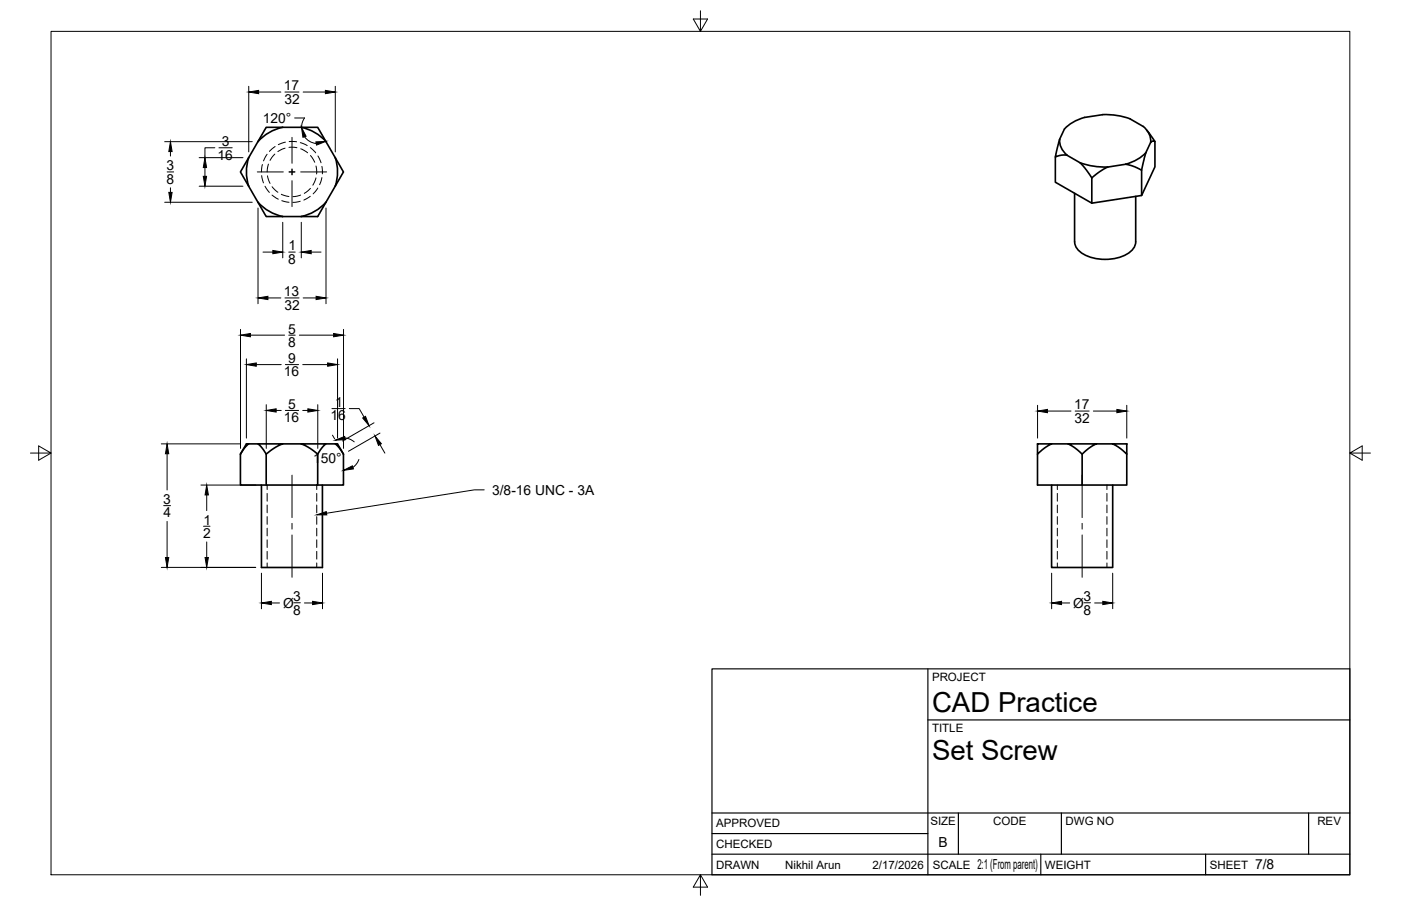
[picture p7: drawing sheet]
<svg xmlns="http://www.w3.org/2000/svg" width="432mm" height="279mm" viewBox="0 0 432 279" stroke-linecap="round" stroke-linejoin="round" font-family="sans-serif">
<!-- layer: Visible -->
<g fill="none" stroke="#000" stroke-width=".51">
<path d="M87.1 39.3h-4.2a1.24 1.24 0 0 0-1.5 1.1l-1.9 3.3M87.1 39.3h5.7M87.1 39.3a14 14 0 0 0-7.6 4.4M92.8 39.3h4.3a1.24 1.24 0 0 1 1.5 1.1l1.9 3.3M92.8 39.3a14 14 0 0 1 7.7 4.4M334.3 36.2l5.5-.9a21.8 21.8 0 0 1 8.5 1.4l4.1 2.3a5.8 5.8 0 0 1 2.2 4.9M334.3 36.2a13.3 13.3 0 0 0-6.2 3.6l-1.5 3.2-1.3 5.4 1.9-.6 1.7 .1M76.6 48.6l-2.1 3.7a1.21 1.21 0 0 0 .3 1.9l1.8 3.2M76.6 57.4l5 8.6a1.22 1.22 0 0 0 1.8 .8h13.7a1.24 1.24 0 0 0 1.5-1.2l4.7-8.2M76.7 48.6a14 14 0 0 0 0 8.8M79.5 43.7l-2.9 4.9M100.5 43.7l2.8 4.9"/>
<path d="M103.3 48.6l2.1 3.7a1.21 1.21 0 0 1-.2 1.9l-1.9 3.2M103.3 48.6a14 14 0 0 1 0 8.8M325.3 48.4v7.8l11.2 6.5v-7.8M326.6 43a5.8 5.8 0 0 0 2.3 4.9M328.9 47.9l4 2.3 1.5 1.7 2.1 3M331.2 59.6v15M332.9 50.2a22.2 22.2 0 0 0 8.5 1.3M346.9 50.7l-5.5 .8-2.4 1.4-2.5 2M351.9 52.5v7.8l-15.4 2.4M353.2 47.1l-1.3 5.4-2.3-1.1-2.7-.7M353.2 47.1a12.9 12.9 0 0 1-6.3 3.6M353.4 40.2l2.6 3.5-.8-.2-.6 .4"/>
<path d="M354.6 43.9l-1.4 3.2M356 43.7v7.8l-4.1 8.8M79.5 62.4a14 14 0 0 0 7.6 4.4M100.5 62.4a14 14 0 0 1-7.7 4.4M350 60.6v14a6.2 6.2 0 0 1-5.4 4.9 13.9 13.9 0 0 1-11.9-2 4 4 0 0 1-1.5-2.9M75.9 136.9h.7l-1 1-1.5 2.2zM76.6 136.9h2.9M79.5 136.9h7.6l-2.4 1.2-2.2 1.5a.49 .49 0 0 1-.5 .3 .49 .49 0 0 1-.4-.5l-1-1.5zM87.1 136.9h5.7M92.8 136.9h7.7l-1.1 1-1.1 1.5a.55 .55 0 0 1-.4 .6 .55 .55 0 0 1-.7-.5l-2.2-1.6zM100.5 136.9h2.8M103.3 136.9h.7l1.9 3.2-1.5-2.2z"/>
<path d="M319.8 136.9h4.4l-2.2 1.2-2.2 2zM324.2 136.9h4.9M329.1 136.9h8.8l-1.8 1-1.9 1.5a.69 .69 0 0 1-.6 .5 .69 .69 0 0 1-.7-.4l-1.9-1.6zM337.9 136.9h5M342.9 136.9h4.4v3.2l-2.3-2zM74.1 140.1v9.5h7.9M80.6 149.6v25.4h18.8v-25.4M82 140.1v9.5h15.9v-9.5M105.9 140.1v9.5h-8M319.8 140.1v9.5h13.7v-9.5M324.1 149.6v25.4h18.8v-25.4M347.3 140.1v9.5h-13.8"/>
</g>
<!-- layer: Hidden -->
<g fill="none" stroke="#000" stroke-width=".31">
<path d="M80.6 54.2l.6 2.2M80.9 50.7l-.3 2.3M81.7 57.4l1.3 2M82.3 47.6l-1.1 2M84.8 45.2l-1.8 1.5M88 43.8l-2.2 .8M89.1 43.7h2.3M92.6 44l2.1 .9M95.7 45.5l1.6 1.6M98 58l-1.5 1.8M98 48.1l.9 2.1M99.2 51.3l.2 2.3"/>
<path d="M99.2 54.8l-.7 2.2M83.8 60.2l2 1.2M86.8 61.9l2.3 .5M92.5 62.1l-2.2 .3M95.6 60.5l-2 1.2M82.3 149.6v1.4M82.3 152.2v2.4M82.3 155.7v2.4M82.3 159.3v2.4M97.6 149.6v1.4M97.6 152.2v2.4M97.6 155.7v2.4"/>
<path d="M97.6 159.3v2.4M325.9 149.6v1.4M325.9 152.2v2.4M325.9 155.7v2.4M325.9 159.3v2.4M341.2 149.6v1.4M341.2 152.2v2.4M341.2 155.7v2.4M341.2 159.3v2.4M82.3 162.9v2.4M82.3 166.5v2.3M82.3 170v2.4"/>
<path d="M82.3 173.6v1.4M97.6 162.9v2.4M97.6 166.5v2.3M97.6 170v2.4M97.6 173.6v1.4M325.9 162.9v2.4M325.9 166.5v2.3M325.9 170v2.4M325.9 173.6v1.4M341.2 162.9v2.4M341.2 166.5v2.3M341.2 170v2.4"/>
<path d="M341.2 173.6v1.4"/>
</g>
<!-- layer: Hidden Narrow -->
<g fill="none" stroke="#000" stroke-width=".31">
<path d="M82.4 54.2l.8 2.4M82.7 50.6l-.4 2.4M83.9 57.6l1.7 1.7M84.7 47.5l-1.5 2M86.7 59.9l2.3 .7M87.9 45.7l-2.3 1M89.1 45.4l2.4 .2M92.7 45.9l2.1 1.2M95.7 58.1l-1.9 1.5M95.7 48l1.3 2M97.4 51.2l.2 2.5M97.4 54.9l-1 2.2"/>
<path d="M92.7 60.2l-2.4 .4"/>
</g>
<!-- layer: Border -->
<path d="M15.7 9.7h400.3v260.1h-400.3zM215.9 3.3v6.4l-2.2-3.8h4.4l-2.2 3.8M9.4 139.7h6.3l-3.8-2.2v4.4l3.8-2.2M416 139.7l3.8 2.2v-4.4l-3.8 2.2h6.4M215.9 269.8l2.2 3.8h-4.4l2.2-3.8v6.3" fill="none" stroke="#000" stroke-width=".31"/>
<!-- layer: Titleblock -->
<path d="M219.4 206.3h196.6v63.5h-196.6zM286 206.3v63.5M286 222h130M219.4 257.1h66.6M219.4 250.7h196.6M295.4 250.7v12.7M327.1 250.7v12.7M403.3 250.7v12.7M219.4 263.4h196.6M320.8 263.4v6.4M371.6 263.4v6.4" fill="none" stroke="#000" stroke-width=".36"/>
<!-- layer: Smart Centers -->
<path d="M79.3 53h8M89.1 53h1.8M90 42.4v8M90 52.1v1.8M90 55.7v8M92.7 53h8M90 146.5v13.1M333.5 146.5v13.1M90 161.4v1.8M90 165v13M333.5 161.4v1.8M333.5 165v13" fill="none" stroke="#000" stroke-width=".31"/>
<!-- layer: FD_Dimensions -->
<g fill="none" stroke="#000" stroke-width=".31">
<path d="M76.7 26.6v20.2M79.7 28.4h6.9M87.8 28.4h4.4M90.8 36.4h3.1l-.7 1.3-.3 1.6M93.4 28.4h6.9M103.3 26.6v20.2M50.8 43.7h26.9M51.5 53h2M52.5 46.7v1.4M52.5 57.9v1.4M61.4 57.4h13.5M61.4 48.6h13.5"/>
<path d="M63.2 51.7v2.7M66.2 45.6h-3v3M67.5 45.6h4.1M93.9 42.2l1.3 1.3 2.3 .8M50.8 62.4h26.9M79.5 64.2v29.5M81 77.7h3.1M87.1 68.6v10.9M89 77.7h2M92.9 68.6v10.9M95.9 77.7h3.1M100.5 64.2v29.5"/>
<path d="M82.6 91.9h4M87.8 91.9h4.4M93.4 91.9h4M74.1 101.6v36.7M75.9 110.7v24.4M77.2 103.4h10.5M79 112.4h7.7M87.9 112.4h4.1M89 103.4h2M92.3 103.4h10.5M93.3 112.4h7.7M104 110.7v24.4"/>
<path d="M105.9 101.6v36.7M49.7 136.9h24.5M51.5 139.9v11.2M82.1 124.8v13.5M85.1 126.6h1.6M87.9 126.6h4.1M93.3 126.6h1.6M97.9 124.8v13.5M102.3 126h4.1M102.5 134.2l.6 1.2M106.4 135.1l1.5 .3 1.3 .9M107.7 126h3l1.5 2.7"/>
<path d="M115.3 130.4l-9.7 5.6M117.1 137.1l1.5 2.6M117.1 133.6l-9.7 5.6M319.8 125v10.1M322.8 126.8h7.3M331.4 126.8h4.3M337 126.8h7.2M347.3 125v10.1M50.4 155.9h2.2M61.9 149.6h16.9M63.7 152.6v4.9M110.6 141.7l-.7 1.3-1.1 1.1"/>
<path d="M49.7 175h29.1M51.5 160.8v11.1M62.7 162.3h2M63.7 167.1v4.8M80.6 176.8v10.9M99.4 176.8v10.9M324.1 176.8v10.9M342.9 176.8v10.9M83.6 185.9h2.5M90.6 185.9h2M93.8 185.9h2.6M327.2 185.9h2.5"/>
<path d="M334.1 185.9h2M337.4 185.9h2.5"/>
</g>
<g fill="#000" stroke="#000" stroke-width=".31">
<path d="M76.7 28.4l3-.5v1zM100.3 27.9l3 .5-3 .5zM52 59.3h1l-.5 3.1zM52.5 43.7l.5 3h-1zM62.7 54.4h1l-.5 3zM63.2 48.6l.5 3.1h-1zM92.9 39.3l1.4 2.7-.9 .3zM97.3 43.8l3.1-.2-2.8 1.1zM84.1 77.2l3 .5-3 .6zM92.9 77.7l3-.5v1.1zM79.5 91.9l3.1-.5v1zM97.4 91.4l3.1 .5-3.1 .5z"/>
<path d="M74.1 103.4l3.1-.6v1.1zM75.9 112.4l3.1-.5v1zM101 111.9l3 .5-3 .5zM102.8 102.8l3.1 .6-3.1 .5zM51.5 136.9l.5 3h-1zM82.1 126.6l3-.5v1zM94.9 126.1l3 .5-3 .5zM103.4 135.7l2.8-1.1 .2 1zM111.8 128.9l.8-.5 1.1 2.9zM115.6 134.5l1.9 2.3-.9 .6zM319.8 126.8l3-.5v1zM344.2 126.3l3.1 .5-3.1 .5z"/>
<path d="M63.7 149.6l.5 3h-1zM105.9 145.1l2.7-1.4 .3 .9zM51 171.9h1l-.5 3.1zM63.2 171.9h1l-.5 3.1zM80.6 185.9l3-.5v1.1zM96.4 185.4l3 .5-3 .6zM324.1 185.9l3.1-.5v1.1zM339.9 185.4l3 .5-3 .6z"/>
</g>
<!-- layer: Hole Notes -->
<path d="M97.6 158.8l3-1 .1 1z" fill="#000" stroke="#000" stroke-width=".31"/>
<path d="M149.2 151.1h-3l-45.6 7.2" fill="none" stroke="#000" stroke-width=".31"/>
<g font-size="8.5">
<text x="287.3" y="219.5">CAD Practice</text>
<text x="287.3" y="234.5">Set Screw</text>
</g>
<g font-size="4.3">
<text x="87.5" y="27.9">17</text>
<text x="87.7" y="32">32</text>
<text x="81" y="37.9">120°</text>
<text x="68.3" y="45.1">3</text>
<text x="51.4" y="52.5">3</text>
<text x="67" y="49.2">16</text>
<text x="51.4" y="56.6">8</text>
<text x="89" y="77.2">1</text>
<text x="88.8" y="81.4">8</text>
<text x="87.5" y="91.4">13</text>
<text x="87.7" y="95.5">32</text>
<text x="88.8" y="102.8">5</text>
<text x="88.8" y="107">8</text>
<text x="88.8" y="111.9">9</text>
<text x="87.5" y="116.1">16</text>
<text x="103.3" y="125.5">1</text>
<text x="87.5" y="130.2">16</text>
<text x="88.8" y="126.1">5</text>
<text x="101.8" y="129.6">16</text>
<text x="331" y="126.3">17</text>
<text x="331.2" y="130.4">32</text>
<text x="96.5" y="142.9">150°</text>
<text x="50.3" y="155.4">3</text>
<text x="151.7" y="152.6">3/8-16 UNC - 3A</text>
<text x="50.4" y="159.5">4</text>
<text x="62.7" y="161.8">1</text>
<text x="62.6" y="165.9">2</text>
<text x="90.4" y="185.4">3</text>
<text x="333.9" y="185.4">3</text>
<text x="87.2" y="187.4">Ø</text>
<text x="90.4" y="189.5">8</text>
<text x="330.8" y="187.4">Ø</text>
<text x="333.9" y="189.5">8</text>
<text x="289.3" y="261.2">B</text>
<text x="301.2" y="268.1">2:1 (From parent)</text>
<text x="386.8" y="268.1">7/8</text>
</g>
<g font-size="3.5">
<text x="287.3" y="210.1">PROJECT</text>
<text x="287.3" y="225.8">TITLE</text>
<text x="220.7" y="255.2">APPROVED</text>
<text x="286.7" y="254.5">SIZE</text>
<text x="306.1" y="254.5">CODE</text>
<text x="328.4" y="254.5">DWG NO</text>
<text x="406" y="254.5">REV</text>
<text x="220.7" y="261.5">CHECKED</text>
<text x="220.7" y="267.9">DRAWN</text>
<text x="242" y="267.9">Nikhil Arun</text>
<text x="268.9" y="267.9">2/17/2026</text>
<text x="287.5" y="267.9">SCALE</text>
<text x="322.1" y="267.9">WEIGHT</text>
<text x="372.9" y="267.9">SHEET</text>
</g>
</svg>
